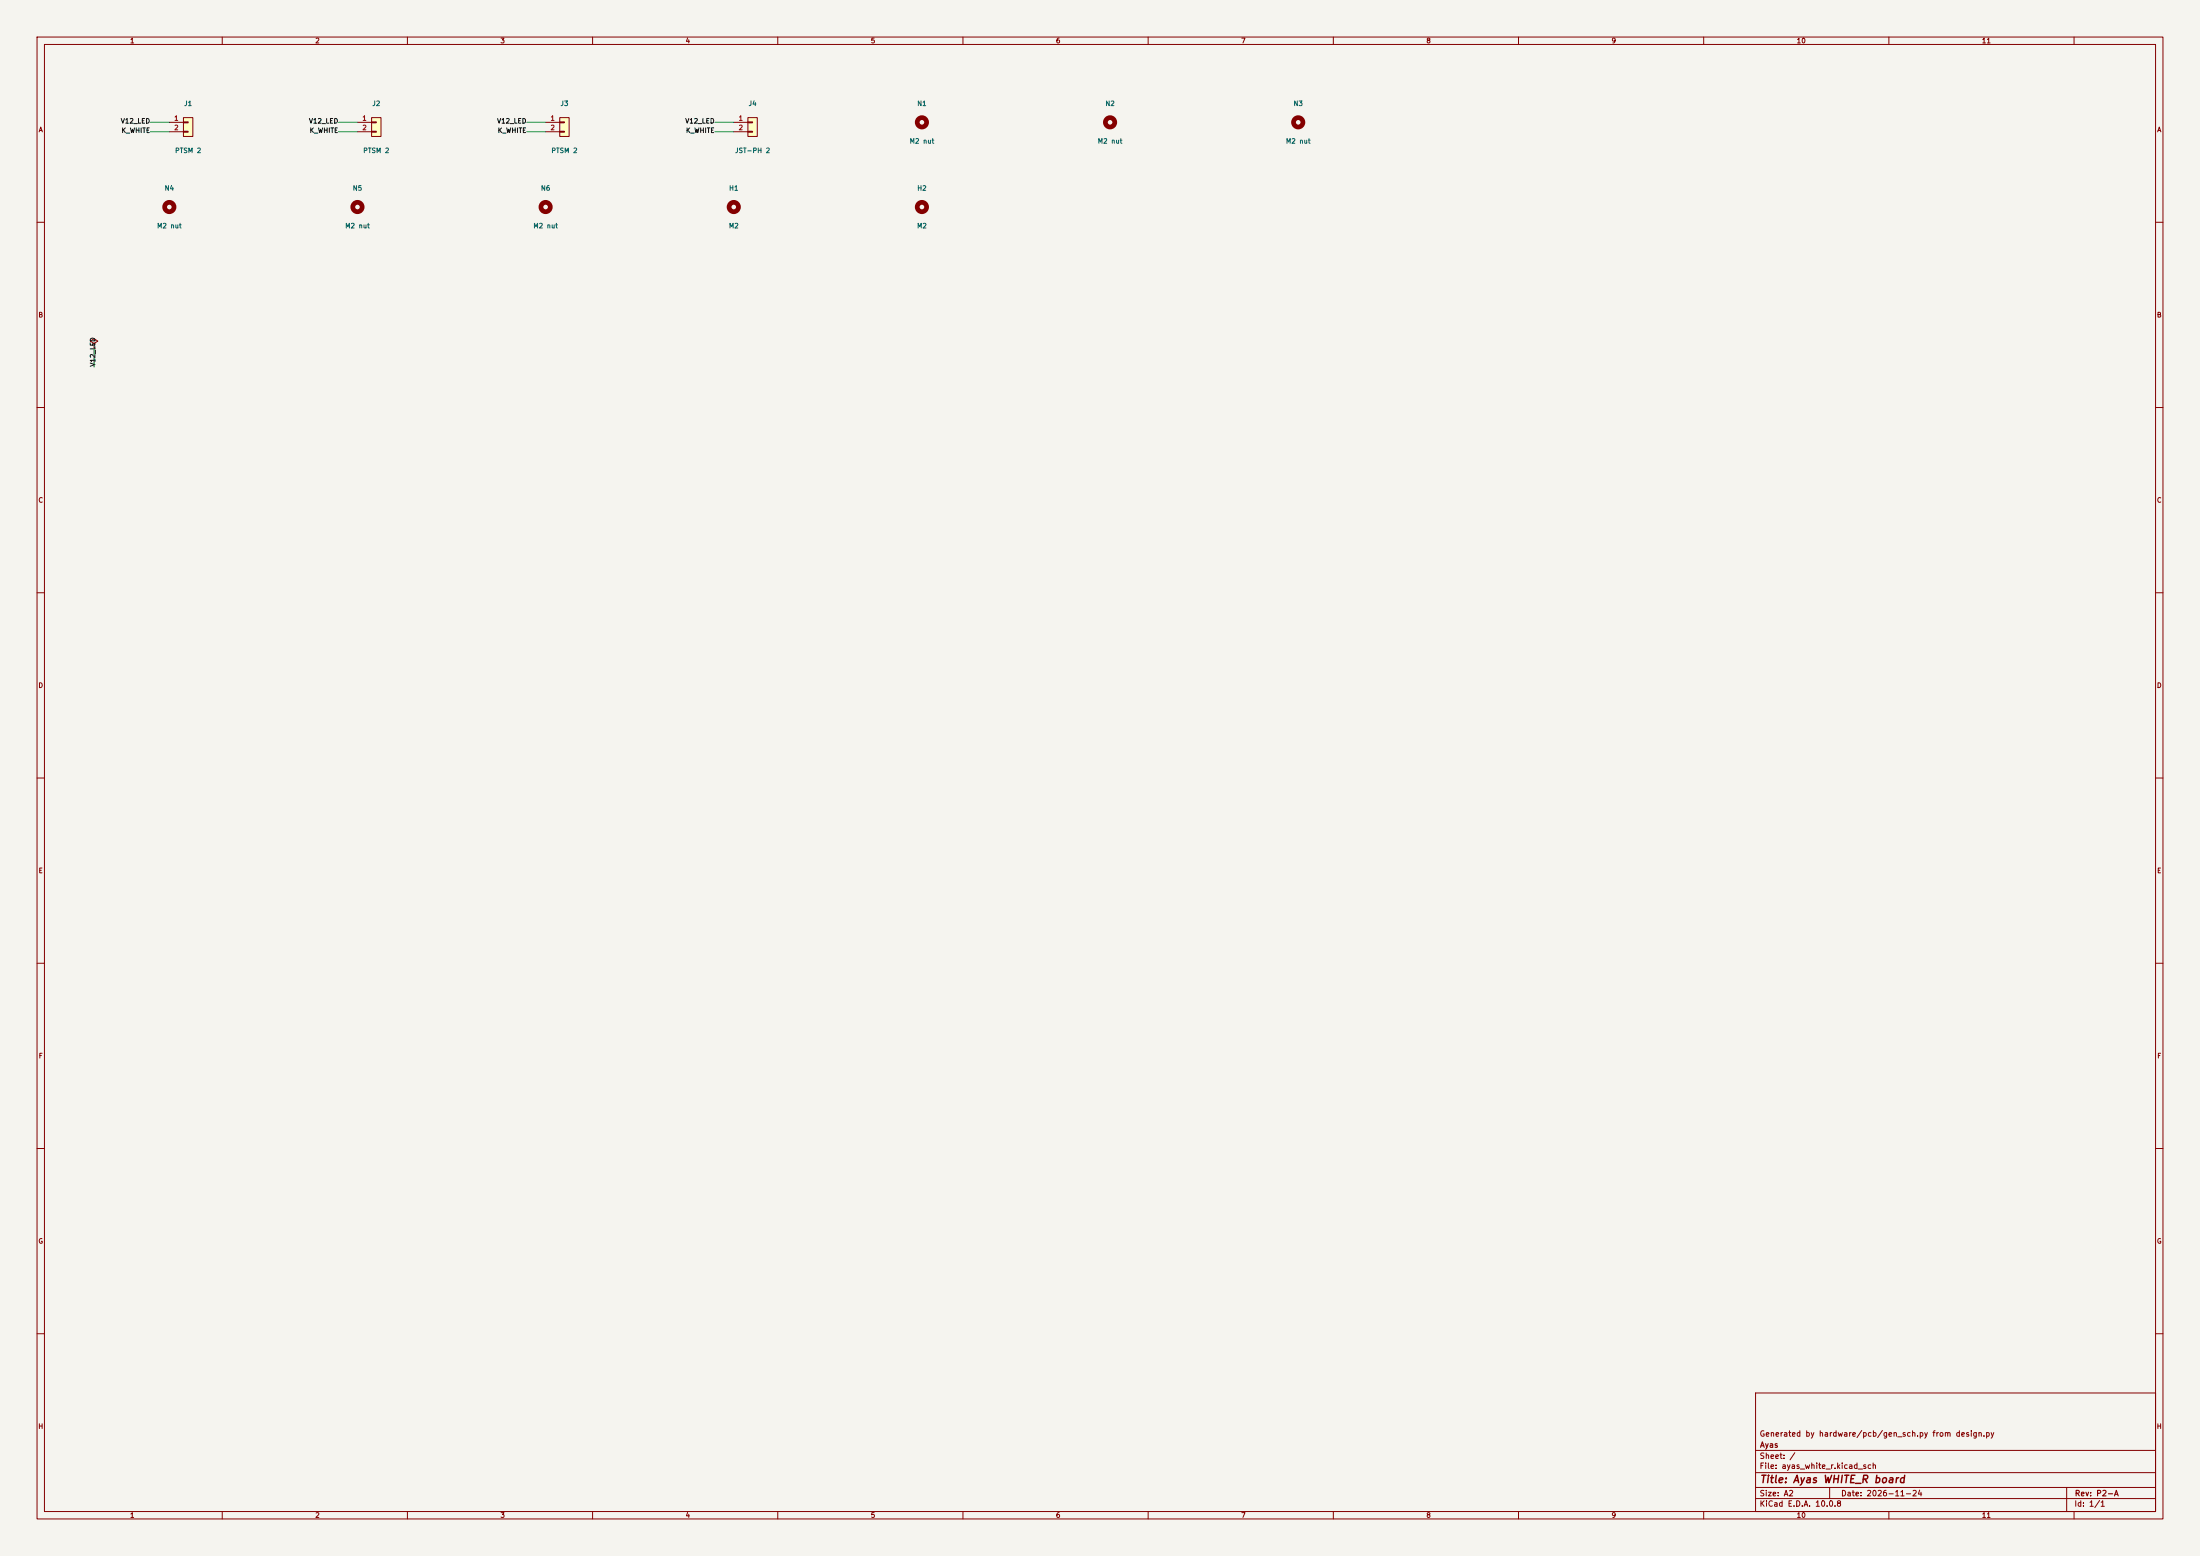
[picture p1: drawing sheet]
(kicad_sch
 (version 20250114)
 (generator "eeschema")
 (generator_version "9.0")
 (paper "A2")
 (title_block
  (title "Ayas WHITE_R board")
  (date "2026-11-24")
  (rev "P2-A")
  (company "Ayas")
  (comment 1 "Generated by hardware/pcb/gen_sch.py from design.py"))
 (lib_symbols
  (symbol
   "Connector_Generic:Conn_01x02"
   (pin_names
    (offset 1.016) (hide yes)) (exclude_from_sim no) (in_bom yes) (on_board yes)
   (in_pos_files yes)
   (duplicate_pin_numbers_are_jumpers no)
   (property
    "Reference"
    "J" (at 0 2.54 0) (show_name no) (do_not_autoplace no) (effects (font (size 1.27 1.27))))
   (property
    "Value"
    "Conn_01x02" (at 0 -5.08 0) (show_name no) (do_not_autoplace no) (effects (font (size 1.27 1.27))))
   (property
    "Footprint"
    "" (at 0 0 0) (show_name no) (do_not_autoplace no) (hide yes) (effects (font (size 1.27 1.27))))
   (property
    "Datasheet"
    "" (at 0 0 0) (show_name no) (do_not_autoplace no) (hide yes) (effects (font (size 1.27 1.27))))
   (property
    "Description"
    "Generic connector, single row, 01x02, script generated (kicad-library-utils/schlib/autogen/connector/)" (at 0 0 0) (show_name no) (do_not_autoplace no) (hide yes) (effects (font (size 1.27 1.27))))
   (property
    "ki_keywords"
    "connector" (at 0 0 0) (show_name no) (do_not_autoplace no) (hide yes) (effects (font (size 1.27 1.27))))
   (property
    "ki_fp_filters"
    "Connector*:*_1x??_*" (at 0 0 0) (show_name no) (do_not_autoplace no) (hide yes) (effects (font (size 1.27 1.27))))
   (symbol
    "Conn_01x02_1_1"
    (rectangle (start -1.27 1.27) (end 1.27 -3.81) (stroke (width 0.254) (type default)) (fill (type background)))
    (rectangle (start -1.27 0.127) (end 0 -0.127) (stroke (width 0.1524) (type default)) (fill (type none)))
    (rectangle (start -1.27 -2.413) (end 0 -2.667) (stroke (width 0.1524) (type default)) (fill (type none)))
    (pin
    passive
    line (at -5.08 0 0) (length 3.81) (name
    "Pin_1" (effects (font (size 1.27 1.27)))) (number
    "1" (effects (font (size 1.27 1.27)))))
    (pin
    passive
    line (at -5.08 -2.54 0) (length 3.81) (name
    "Pin_2" (effects (font (size 1.27 1.27)))) (number
    "2" (effects (font (size 1.27 1.27))))))
   (embedded_fonts no))
  (symbol
   "Mechanical:MountingHole"
   (pin_names
    (offset 1.016)) (exclude_from_sim no) (in_bom no) (on_board yes)
   (in_pos_files yes)
   (duplicate_pin_numbers_are_jumpers no)
   (property
    "Reference"
    "H" (at 0 5.08 0) (show_name no) (do_not_autoplace no) (effects (font (size 1.27 1.27))))
   (property
    "Value"
    "MountingHole" (at 0 3.175 0) (show_name no) (do_not_autoplace no) (effects (font (size 1.27 1.27))))
   (property
    "Footprint"
    "" (at 0 0 0) (show_name no) (do_not_autoplace no) (hide yes) (effects (font (size 1.27 1.27))))
   (property
    "Datasheet"
    "" (at 0 0 0) (show_name no) (do_not_autoplace no) (hide yes) (effects (font (size 1.27 1.27))))
   (property
    "Description"
    "Mounting Hole without connection" (at 0 0 0) (show_name no) (do_not_autoplace no) (hide yes) (effects (font (size 1.27 1.27))))
   (property
    "ki_keywords"
    "mounting hole" (at 0 0 0) (show_name no) (do_not_autoplace no) (hide yes) (effects (font (size 1.27 1.27))))
   (property
    "ki_fp_filters"
    "MountingHole*" (at 0 0 0) (show_name no) (do_not_autoplace no) (hide yes) (effects (font (size 1.27 1.27))))
   (symbol
    "MountingHole_0_1"
    (circle (center 0 0) (radius 1.27) (stroke (width 1.27) (type default)) (fill (type none))))
   (embedded_fonts no))
  (symbol
   "power:PWR_FLAG"
   (power global)
   (pin_numbers (hide yes))
   (pin_names
    (offset 0) (hide yes)) (exclude_from_sim no) (in_bom yes) (on_board yes)
   (in_pos_files yes)
   (duplicate_pin_numbers_are_jumpers no)
   (property
    "Reference"
    "#FLG" (at 0 1.905 0) (show_name no) (do_not_autoplace no) (hide yes) (effects (font (size 1.27 1.27))))
   (property
    "Value"
    "PWR_FLAG" (at 0 3.81 0) (show_name no) (do_not_autoplace no) (effects (font (size 1.27 1.27))))
   (property
    "Footprint"
    "" (at 0 0 0) (show_name no) (do_not_autoplace no) (hide yes) (effects (font (size 1.27 1.27))))
   (property
    "Datasheet"
    "" (at 0 0 0) (show_name no) (do_not_autoplace no) (hide yes) (effects (font (size 1.27 1.27))))
   (property
    "Description"
    "Special symbol for telling ERC where power comes from" (at 0 0 0) (show_name no) (do_not_autoplace no) (hide yes) (effects (font (size 1.27 1.27))))
   (property
    "ki_keywords"
    "flag power" (at 0 0 0) (show_name no) (do_not_autoplace no) (hide yes) (effects (font (size 1.27 1.27))))
   (symbol
    "PWR_FLAG_0_0"
    (pin
    power_out
    line (at 0 0 90) (length 0) (name
    "" (effects (font (size 1.27 1.27)))) (number
    "1" (effects (font (size 1.27 1.27))))))
   (symbol
    "PWR_FLAG_0_1"
    (polyline (pts (xy 0 0) (xy 0 1.27) (xy -1.016 1.905) (xy 0 2.54) (xy 1.016 1.905) (xy 0 1.27)) (stroke (width 0) (type default)) (fill (type none))))
   (embedded_fonts no)))
 (symbol
  (lib_id "Connector_Generic:Conn_01x02") (at 50.8 33.02 0) (unit 1) (exclude_from_sim no) (in_bom yes) (on_board yes) (dnp no)
  (property
   "Reference"
   "J1" (at 50.8 27.94 0) (effects (font (size 1.27 1.27))))
  (property
   "Value"
   "PTSM 2" (at 50.8 40.64 0) (effects (font (size 1.27 1.27))))
  (property
   "Footprint"
   "TerminalBlock_Phoenix:TerminalBlock_Phoenix_PTSM-0,5-2-2.5-H-THR_1x02_P2.50mm_Horizontal" (at 50.8 33.02 0) (effects (font (size 1.27 1.27)) (hide yes)))
  (property
   "Datasheet"
   "" (at 50.8 33.02 0) (effects (font (size 1.27 1.27)) (hide yes)))
  (property
   "MPN"
   "PTSM 0,5/ 2-2,5-H THR (Phoenix Contact)" (at 50.8 33.02 0) (effects (font (size 1.27 1.27)) (hide yes)))
  (property
   "Note"
   "M1: white module 1 (+ red, - black)" (at 50.8 33.02 0) (effects (font (size 1.27 1.27)) (hide yes)))
  (pin
   "1")
  (pin
   "2")
  (instances (project
    "ayas_white_r" (path
    "/4f99cc44-dee0-4400-acf2-55c13fa2f813" (reference "J1") (unit 1)))))
 (wire (pts (xy 45.72 33.02) (xy 40.64 33.02)) (stroke (width 0) (type default)))
 (label
  "V12_LED" (at 40.64 33.02 180) (effects (font (size 1.27 1.27)) (justify right)))
 (wire (pts (xy 45.72 35.56) (xy 40.64 35.56)) (stroke (width 0) (type default)))
 (label
  "K_WHITE" (at 40.64 35.56 180) (effects (font (size 1.27 1.27)) (justify right)))
 (symbol
  (lib_id "Connector_Generic:Conn_01x02") (at 101.6 33.02 0) (unit 1) (exclude_from_sim no) (in_bom yes) (on_board yes) (dnp no)
  (property
   "Reference"
   "J2" (at 101.6 27.94 0) (effects (font (size 1.27 1.27))))
  (property
   "Value"
   "PTSM 2" (at 101.6 40.64 0) (effects (font (size 1.27 1.27))))
  (property
   "Footprint"
   "TerminalBlock_Phoenix:TerminalBlock_Phoenix_PTSM-0,5-2-2.5-H-THR_1x02_P2.50mm_Horizontal" (at 101.6 33.02 0) (effects (font (size 1.27 1.27)) (hide yes)))
  (property
   "Datasheet"
   "" (at 101.6 33.02 0) (effects (font (size 1.27 1.27)) (hide yes)))
  (property
   "MPN"
   "PTSM 0,5/ 2-2,5-H THR (Phoenix Contact)" (at 101.6 33.02 0) (effects (font (size 1.27 1.27)) (hide yes)))
  (property
   "Note"
   "M2: white module 2 (+ red, - black)" (at 101.6 33.02 0) (effects (font (size 1.27 1.27)) (hide yes)))
  (pin
   "1")
  (pin
   "2")
  (instances (project
    "ayas_white_r" (path
    "/4f99cc44-dee0-4400-acf2-55c13fa2f813" (reference "J2") (unit 1)))))
 (wire (pts (xy 96.52 33.02) (xy 91.44 33.02)) (stroke (width 0) (type default)))
 (label
  "V12_LED" (at 91.44 33.02 180) (effects (font (size 1.27 1.27)) (justify right)))
 (wire (pts (xy 96.52 35.56) (xy 91.44 35.56)) (stroke (width 0) (type default)))
 (label
  "K_WHITE" (at 91.44 35.56 180) (effects (font (size 1.27 1.27)) (justify right)))
 (symbol
  (lib_id "Connector_Generic:Conn_01x02") (at 152.4 33.02 0) (unit 1) (exclude_from_sim no) (in_bom yes) (on_board yes) (dnp no)
  (property
   "Reference"
   "J3" (at 152.4 27.94 0) (effects (font (size 1.27 1.27))))
  (property
   "Value"
   "PTSM 2" (at 152.4 40.64 0) (effects (font (size 1.27 1.27))))
  (property
   "Footprint"
   "TerminalBlock_Phoenix:TerminalBlock_Phoenix_PTSM-0,5-2-2.5-H-THR_1x02_P2.50mm_Horizontal" (at 152.4 33.02 0) (effects (font (size 1.27 1.27)) (hide yes)))
  (property
   "Datasheet"
   "" (at 152.4 33.02 0) (effects (font (size 1.27 1.27)) (hide yes)))
  (property
   "MPN"
   "PTSM 0,5/ 2-2,5-H THR (Phoenix Contact)" (at 152.4 33.02 0) (effects (font (size 1.27 1.27)) (hide yes)))
  (property
   "Note"
   "M3: white module 3 (+ red, - black)" (at 152.4 33.02 0) (effects (font (size 1.27 1.27)) (hide yes)))
  (pin
   "1")
  (pin
   "2")
  (instances (project
    "ayas_white_r" (path
    "/4f99cc44-dee0-4400-acf2-55c13fa2f813" (reference "J3") (unit 1)))))
 (wire (pts (xy 147.32 33.02) (xy 142.24 33.02)) (stroke (width 0) (type default)))
 (label
  "V12_LED" (at 142.24 33.02 180) (effects (font (size 1.27 1.27)) (justify right)))
 (wire (pts (xy 147.32 35.56) (xy 142.24 35.56)) (stroke (width 0) (type default)))
 (label
  "K_WHITE" (at 142.24 35.56 180) (effects (font (size 1.27 1.27)) (justify right)))
 (symbol
  (lib_id "Connector_Generic:Conn_01x02") (at 203.2 33.02 0) (unit 1) (exclude_from_sim no) (in_bom yes) (on_board yes) (dnp no)
  (property
   "Reference"
   "J4" (at 203.2 27.94 0) (effects (font (size 1.27 1.27))))
  (property
   "Value"
   "JST-PH 2" (at 203.2 40.64 0) (effects (font (size 1.27 1.27))))
  (property
   "Footprint"
   "Connector_JST:JST_PH_S2B-PH-K_1x02_P2.00mm_Horizontal" (at 203.2 33.02 0) (effects (font (size 1.27 1.27)) (hide yes)))
  (property
   "Datasheet"
   "" (at 203.2 33.02 0) (effects (font (size 1.27 1.27)) (hide yes)))
  (property
   "MPN"
   "S2B-PH-K-S (JST)" (at 203.2 33.02 0) (effects (font (size 1.27 1.27)) (hide yes)))
  (property
   "Note"
   "WHITE-R: to the pod hub J2; side entry, plug toward the hub (the pod is shallow here)" (at 203.2 33.02 0) (effects (font (size 1.27 1.27)) (hide yes)))
  (pin
   "1")
  (pin
   "2")
  (instances (project
    "ayas_white_r" (path
    "/4f99cc44-dee0-4400-acf2-55c13fa2f813" (reference "J4") (unit 1)))))
 (wire (pts (xy 198.12 33.02) (xy 193.04 33.02)) (stroke (width 0) (type default)))
 (label
  "V12_LED" (at 193.04 33.02 180) (effects (font (size 1.27 1.27)) (justify right)))
 (wire (pts (xy 198.12 35.56) (xy 193.04 35.56)) (stroke (width 0) (type default)))
 (label
  "K_WHITE" (at 193.04 35.56 180) (effects (font (size 1.27 1.27)) (justify right)))
 (symbol
  (lib_id "Mechanical:MountingHole") (at 248.92 33.02 0) (unit 1) (exclude_from_sim no) (in_bom yes) (on_board yes) (dnp no)
  (property
   "Reference"
   "N1" (at 248.92 27.94 0) (effects (font (size 1.27 1.27))))
  (property
   "Value"
   "M2 nut" (at 248.92 38.1 0) (effects (font (size 1.27 1.27))))
  (property
   "Footprint"
   "Mounting_Wuerth:Mounting_Wuerth_WA-SMSI-M2_H2mm_9774020243" (at 248.92 33.02 0) (effects (font (size 1.27 1.27)) (hide yes)))
  (property
   "Datasheet"
   "" (at 248.92 33.02 0) (effects (font (size 1.27 1.27)) (hide yes)))
  (property
   "MPN"
   "9774020243 (Wurth WA-SMSI, M2, 2 mm)" (at 248.92 33.02 0) (effects (font (size 1.27 1.27)) (hide yes)))
  (property
   "Note"
   "module tab screw (M2 x 6)" (at 248.92 33.02 0) (effects (font (size 1.27 1.27)) (hide yes)))
  (instances (project
    "ayas_white_r" (path
    "/4f99cc44-dee0-4400-acf2-55c13fa2f813" (reference "N1") (unit 1)))))
 (symbol
  (lib_id "Mechanical:MountingHole") (at 299.72 33.02 0) (unit 1) (exclude_from_sim no) (in_bom yes) (on_board yes) (dnp no)
  (property
   "Reference"
   "N2" (at 299.72 27.94 0) (effects (font (size 1.27 1.27))))
  (property
   "Value"
   "M2 nut" (at 299.72 38.1 0) (effects (font (size 1.27 1.27))))
  (property
   "Footprint"
   "Mounting_Wuerth:Mounting_Wuerth_WA-SMSI-M2_H2mm_9774020243" (at 299.72 33.02 0) (effects (font (size 1.27 1.27)) (hide yes)))
  (property
   "Datasheet"
   "" (at 299.72 33.02 0) (effects (font (size 1.27 1.27)) (hide yes)))
  (property
   "MPN"
   "9774020243 (Wurth WA-SMSI, M2, 2 mm)" (at 299.72 33.02 0) (effects (font (size 1.27 1.27)) (hide yes)))
  (property
   "Note"
   "module tab screw (M2 x 6)" (at 299.72 33.02 0) (effects (font (size 1.27 1.27)) (hide yes)))
  (instances (project
    "ayas_white_r" (path
    "/4f99cc44-dee0-4400-acf2-55c13fa2f813" (reference "N2") (unit 1)))))
 (symbol
  (lib_id "Mechanical:MountingHole") (at 350.52 33.02 0) (unit 1) (exclude_from_sim no) (in_bom yes) (on_board yes) (dnp no)
  (property
   "Reference"
   "N3" (at 350.52 27.94 0) (effects (font (size 1.27 1.27))))
  (property
   "Value"
   "M2 nut" (at 350.52 38.1 0) (effects (font (size 1.27 1.27))))
  (property
   "Footprint"
   "Mounting_Wuerth:Mounting_Wuerth_WA-SMSI-M2_H2mm_9774020243" (at 350.52 33.02 0) (effects (font (size 1.27 1.27)) (hide yes)))
  (property
   "Datasheet"
   "" (at 350.52 33.02 0) (effects (font (size 1.27 1.27)) (hide yes)))
  (property
   "MPN"
   "9774020243 (Wurth WA-SMSI, M2, 2 mm)" (at 350.52 33.02 0) (effects (font (size 1.27 1.27)) (hide yes)))
  (property
   "Note"
   "module tab screw (M2 x 6)" (at 350.52 33.02 0) (effects (font (size 1.27 1.27)) (hide yes)))
  (instances (project
    "ayas_white_r" (path
    "/4f99cc44-dee0-4400-acf2-55c13fa2f813" (reference "N3") (unit 1)))))
 (symbol
  (lib_id "Mechanical:MountingHole") (at 45.72 55.88 0) (unit 1) (exclude_from_sim no) (in_bom yes) (on_board yes) (dnp no)
  (property
   "Reference"
   "N4" (at 45.72 50.8 0) (effects (font (size 1.27 1.27))))
  (property
   "Value"
   "M2 nut" (at 45.72 60.96 0) (effects (font (size 1.27 1.27))))
  (property
   "Footprint"
   "Mounting_Wuerth:Mounting_Wuerth_WA-SMSI-M2_H2mm_9774020243" (at 45.72 55.88 0) (effects (font (size 1.27 1.27)) (hide yes)))
  (property
   "Datasheet"
   "" (at 45.72 55.88 0) (effects (font (size 1.27 1.27)) (hide yes)))
  (property
   "MPN"
   "9774020243 (Wurth WA-SMSI, M2, 2 mm)" (at 45.72 55.88 0) (effects (font (size 1.27 1.27)) (hide yes)))
  (property
   "Note"
   "module tab screw (M2 x 6)" (at 45.72 55.88 0) (effects (font (size 1.27 1.27)) (hide yes)))
  (instances (project
    "ayas_white_r" (path
    "/4f99cc44-dee0-4400-acf2-55c13fa2f813" (reference "N4") (unit 1)))))
 (symbol
  (lib_id "Mechanical:MountingHole") (at 96.52 55.88 0) (unit 1) (exclude_from_sim no) (in_bom yes) (on_board yes) (dnp no)
  (property
   "Reference"
   "N5" (at 96.52 50.8 0) (effects (font (size 1.27 1.27))))
  (property
   "Value"
   "M2 nut" (at 96.52 60.96 0) (effects (font (size 1.27 1.27))))
  (property
   "Footprint"
   "Mounting_Wuerth:Mounting_Wuerth_WA-SMSI-M2_H2mm_9774020243" (at 96.52 55.88 0) (effects (font (size 1.27 1.27)) (hide yes)))
  (property
   "Datasheet"
   "" (at 96.52 55.88 0) (effects (font (size 1.27 1.27)) (hide yes)))
  (property
   "MPN"
   "9774020243 (Wurth WA-SMSI, M2, 2 mm)" (at 96.52 55.88 0) (effects (font (size 1.27 1.27)) (hide yes)))
  (property
   "Note"
   "module tab screw (M2 x 6)" (at 96.52 55.88 0) (effects (font (size 1.27 1.27)) (hide yes)))
  (instances (project
    "ayas_white_r" (path
    "/4f99cc44-dee0-4400-acf2-55c13fa2f813" (reference "N5") (unit 1)))))
 (symbol
  (lib_id "Mechanical:MountingHole") (at 147.32 55.88 0) (unit 1) (exclude_from_sim no) (in_bom yes) (on_board yes) (dnp no)
  (property
   "Reference"
   "N6" (at 147.32 50.8 0) (effects (font (size 1.27 1.27))))
  (property
   "Value"
   "M2 nut" (at 147.32 60.96 0) (effects (font (size 1.27 1.27))))
  (property
   "Footprint"
   "Mounting_Wuerth:Mounting_Wuerth_WA-SMSI-M2_H2mm_9774020243" (at 147.32 55.88 0) (effects (font (size 1.27 1.27)) (hide yes)))
  (property
   "Datasheet"
   "" (at 147.32 55.88 0) (effects (font (size 1.27 1.27)) (hide yes)))
  (property
   "MPN"
   "9774020243 (Wurth WA-SMSI, M2, 2 mm)" (at 147.32 55.88 0) (effects (font (size 1.27 1.27)) (hide yes)))
  (property
   "Note"
   "module tab screw (M2 x 6)" (at 147.32 55.88 0) (effects (font (size 1.27 1.27)) (hide yes)))
  (instances (project
    "ayas_white_r" (path
    "/4f99cc44-dee0-4400-acf2-55c13fa2f813" (reference "N6") (unit 1)))))
 (symbol
  (lib_id "Mechanical:MountingHole") (at 198.12 55.88 0) (unit 1) (exclude_from_sim no) (in_bom yes) (on_board yes) (dnp no)
  (property
   "Reference"
   "H1" (at 198.12 50.8 0) (effects (font (size 1.27 1.27))))
  (property
   "Value"
   "M2" (at 198.12 60.96 0) (effects (font (size 1.27 1.27))))
  (property
   "Footprint"
   "MountingHole:MountingHole_2.2mm_M2" (at 198.12 55.88 0) (effects (font (size 1.27 1.27)) (hide yes)))
  (property
   "Datasheet"
   "" (at 198.12 55.88 0) (effects (font (size 1.27 1.27)) (hide yes)))
  (property
   "MPN"
   "" (at 198.12 55.88 0) (effects (font (size 1.27 1.27)) (hide yes)))
  (instances (project
    "ayas_white_r" (path
    "/4f99cc44-dee0-4400-acf2-55c13fa2f813" (reference "H1") (unit 1)))))
 (symbol
  (lib_id "Mechanical:MountingHole") (at 248.92 55.88 0) (unit 1) (exclude_from_sim no) (in_bom yes) (on_board yes) (dnp no)
  (property
   "Reference"
   "H2" (at 248.92 50.8 0) (effects (font (size 1.27 1.27))))
  (property
   "Value"
   "M2" (at 248.92 60.96 0) (effects (font (size 1.27 1.27))))
  (property
   "Footprint"
   "MountingHole:MountingHole_2.2mm_M2" (at 248.92 55.88 0) (effects (font (size 1.27 1.27)) (hide yes)))
  (property
   "Datasheet"
   "" (at 248.92 55.88 0) (effects (font (size 1.27 1.27)) (hide yes)))
  (property
   "MPN"
   "" (at 248.92 55.88 0) (effects (font (size 1.27 1.27)) (hide yes)))
  (instances (project
    "ayas_white_r" (path
    "/4f99cc44-dee0-4400-acf2-55c13fa2f813" (reference "H2") (unit 1)))))
 (symbol
  (lib_id "power:PWR_FLAG") (at 25.4 93.98 0) (unit 1) (exclude_from_sim no) (in_bom no) (on_board no) (dnp no)
  (property
   "Reference"
   "#FLG01" (at 25.4 88.98 0) (effects (font (size 1.27 1.27)) (hide yes)))
  (property
   "Value"
   "PWR_FLAG" (at 25.4 90.48 0) (effects (font (size 1.27 1.27)) (hide yes)))
  (property
   "Footprint"
   "" (at 25.4 93.98 0) (effects (font (size 1.27 1.27)) (hide yes)))
  (pin
   "1")
  (instances (project
    "ayas_white_r" (path
    "/4f99cc44-dee0-4400-acf2-55c13fa2f813" (reference "#FLG01") (unit 1)))))
 (wire (pts (xy 25.4 93.98) (xy 25.4 99.06)) (stroke (width 0) (type default)))
 (label
  "V12_LED" (at 25.4 99.06 270) (effects (font (size 1.27 1.27)) (justify left)))
 (sheet_instances (path
   "/"
   (page "1"))))
